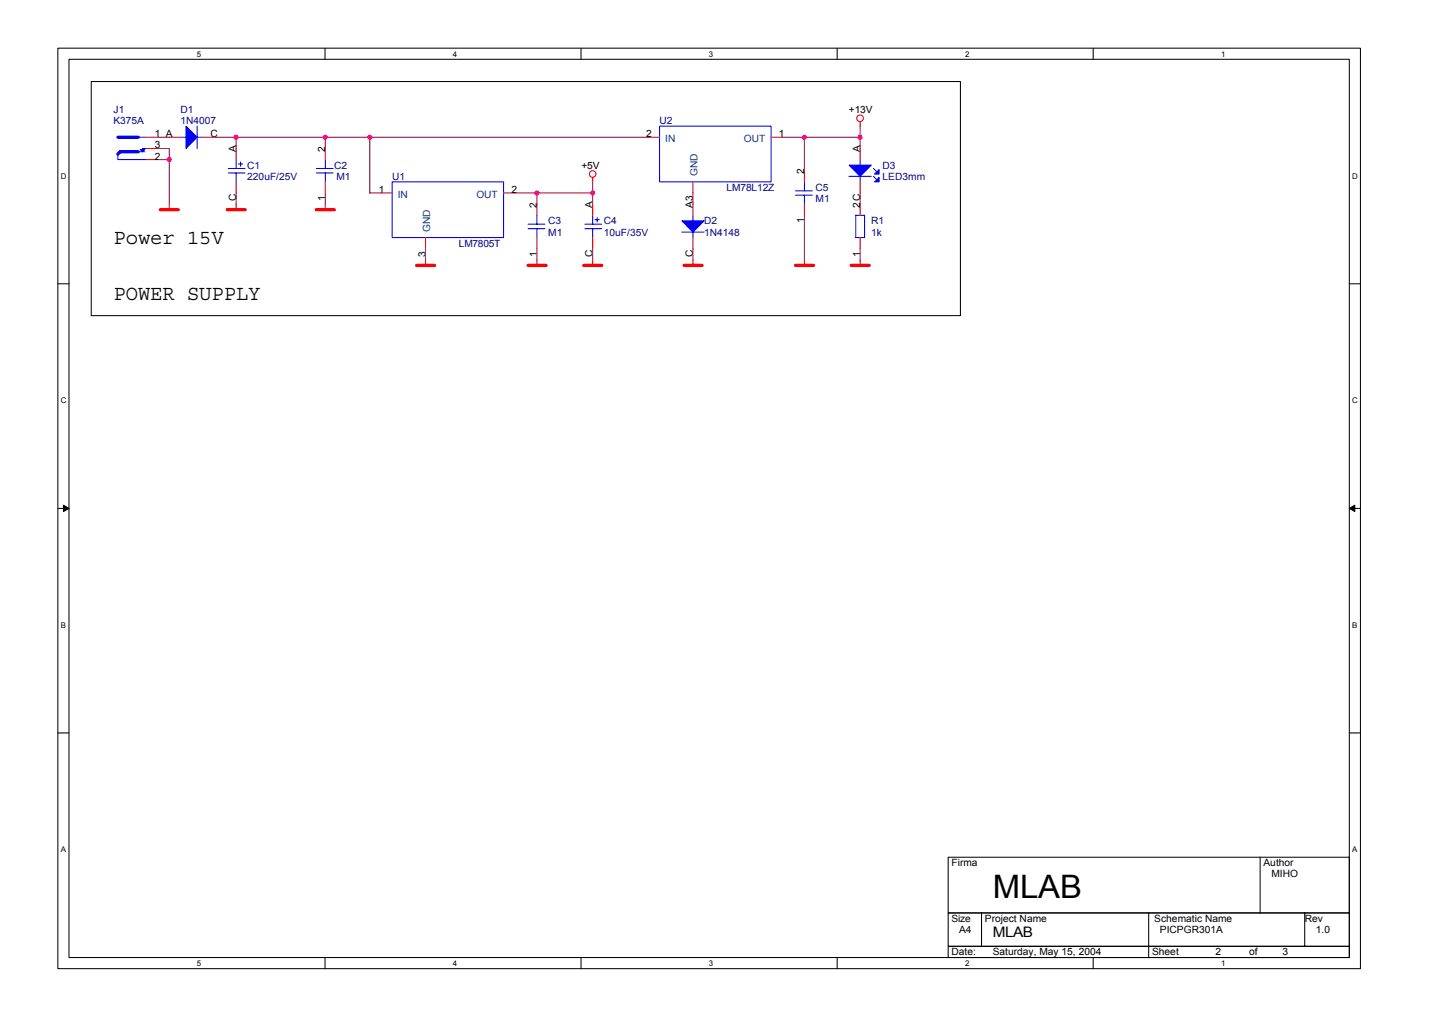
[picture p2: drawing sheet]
<svg xmlns="http://www.w3.org/2000/svg" width="297mm" height="210mm" viewBox="0 0 297 210" stroke-linecap="round" stroke-linejoin="round" font-family="sans-serif">
<path d="M12 10h270.2v190.9h-270.2zM14.3 12.3h265.6v186.3h-265.6z" fill="none" stroke="#000" stroke-width=".21"/>
<g fill="#fff">
<path d="M40.9 10.2h.9v1.9h-.9z"/>
<path d="M40.9 198.9h.9v1.8h-.9z"/>
</g>
<path d="M67.4 10v2.3M67.4 198.6v2.3" fill="none" stroke="#000" stroke-width=".21"/>
<g fill="#fff">
<path d="M94 10.2h.9v1.9h-.9z"/>
<path d="M94 198.9h.9v1.8h-.9z"/>
</g>
<path d="M120.5 10v2.3M120.5 198.6v2.3" fill="none" stroke="#000" stroke-width=".21"/>
<g fill="#fff">
<path d="M147.1 10.2h.9v1.9h-.9z"/>
<path d="M147.1 198.9h.9v1.8h-.9z"/>
</g>
<path d="M173.7 10v2.3M173.7 198.6v2.3" fill="none" stroke="#000" stroke-width=".21"/>
<g fill="#fff">
<path d="M200.2 10.2h.9v1.9h-.9z"/>
<path d="M200.2 198.9h.9v1.8h-.9z"/>
</g>
<path d="M226.8 10v2.3M226.8 198.6v2.3" fill="none" stroke="#000" stroke-width=".21"/>
<g fill="#fff">
<path d="M253.3 10.2h.9v1.9h-.9z"/>
<path d="M253.3 198.9h.9v1.8h-.9z"/>
<path d="M12.6 35.6h1.2v1.8h-1.2z"/>
<path d="M280.5 35.6h1.2v1.8h-1.2z"/>
<path d="M12.6 82.1h1.2v1.9h-1.2z"/>
<path d="M280.5 82.1h1.2v1.9h-1.2z"/>
</g>
<path d="M12 58.9h2.3M279.9 58.9h2.3" fill="none" stroke="#000" stroke-width=".21"/>
<g fill="#fff">
<path d="M12.6 128.7h1.1v1.9h-1.1z"/>
<path d="M280.5 128.7h1.1v1.9h-1.1z"/>
</g>
<path d="M12 105.5h2.3M279.9 105.5h2.3" fill="none" stroke="#000" stroke-width=".21"/>
<g fill="#000" stroke="#000" stroke-width=".21">
<path d="M13.2 104.8l1.1 .7-1.1 .6z" fill-rule="evenodd"/>
<path d="M279.9 105.5l1.1-.7v1.3z" fill-rule="evenodd"/>
</g>
<g fill="#fff">
<path d="M12.6 175.3h1.1v1.8h-1.1z"/>
<path d="M280.5 175.3h1.1v1.8h-1.1z"/>
</g>
<path d="M18.9 16.9h180.3v48.6h-180.3zM12 152h2.3M279.9 152h2.3M196.7 177.8h83.2v11.6h-83.2zM261.4 177.8v11.6M196.7 189.4h83.2v6.9h-83.2zM196.7 196.3h83.2v2.3h-83.2zM203.6 189.4v6.9M238.3 189.4v9.2M270.6 189.4v6.9" fill="none" stroke="#000" stroke-width=".21"/>
<g fill="none" stroke="#f00" stroke-width=".21">
<path d="M30.5 28.5h2.3M30.5 33.1h2.3M30.5 30.8h2.3M35.1 28.5h2.3M42 28.5h2.4M49 30.8v2.3M49 37.7v2.3M67.5 30.8v2.3M67.5 37.7v2.3M122.9 36.8v.9M134.5 28.5h2.3M143.7 37.7v2.3"/>
<path d="M159.9 28.5h2.3M166.9 35.4v2.3M178.4 25.2v1M178.4 30.8v2.3M178.4 37.7v2.3M35.1 42.4v1.1M49 42.4v1.1M67.5 42.4v1.1M79 40h2.3M88.3 49.3v2.3M88.3 53.9v1.2M104.5 40h2.3"/>
<path d="M111.4 42.4v2.3M111.4 49.3v2.3M111.4 53.9v1.2M122.9 42.4v2.3M122.9 49.3v2.3M122.9 53.9v1.2M143.7 42.4v2.3M143.7 49.3v2.3M143.7 53.9v1.2M166.9 42.4v2.3M166.9 53.9v1.2M178.4 42.4v2.3"/>
<path d="M178.4 49.3v2.3M178.4 53.9v1.2"/>
<circle cx="122.9" cy="36.1" r=".68"/>
<circle cx="178.4" cy="24.5" r=".69"/>
</g>
<path d="M33.3 43.5h3.7M47.1 43.5h3.7M65.6 43.5h3.7M86.4 55.1h3.7M109.5 55.1h3.8M121.1 55.1h3.7M141.9 55.1h3.7M165 55.1h3.7M176.6 55.1h3.7" fill="none" stroke="#f00" stroke-width=".68"/>
<g fill="none" stroke="#00f" stroke-width=".21">
<path d="M24.5 31.9v1.2h6M28.6 31.5h1.5M28.9 28.5h1.6M29.6 30.8h.9M29.6 30.8v.4M37.4 28.5h1.2M40.9 26.2v4.6M40.9 28.5h1.2M47.3 34.9h3.5M47.3 35.9h3.5M49 33.1v1.9M49 35.9v1.8"/>
<path d="M49.4 34h1M49.9 33.6v.9M65.6 34.9h3.5M65.6 35.9h3.5M67.5 33.1v1.8M67.5 35.9v1.8M81.3 37.7h23.2v11.6h-23.2zM136.8 26.2h23.1v11.5h-23.1zM165 39.6h3.5M166.9 37.7v1.9M176.1 36.6h4.6M178.4 33.1v1.2"/>
<path d="M178.4 36.6v1.1M181.2 36.6l.7 .7M181.2 34.9l.7 .8M109.5 47.4h3.5M109.5 46.5h3.5M111.4 44.6v1.9M111.4 47.4v1.9M121.3 47.4h3.5M121.3 46.5h3.5M122.9 44.7v1.8M122.9 47.4v1.9M123.4 45.6h.9"/>
<path d="M123.9 45.1v1M141.4 48.1h4.6M143.7 44.7v1.1M143.7 48.1v1.2M165 40.5h3.5M166.9 40.5v1.9M177.5 49.3h1.8v-4.7l-1.8 .1v4.6"/>
</g>
<g fill="#00f" stroke="#00f" stroke-width=".21">
<path d="M38.6 26.2l2.3 2.3-2.3 2.3z" fill-rule="evenodd"/>
<path d="M141.4 45.8h4.6l-2.3 2.3z" fill-rule="evenodd"/>
<path d="M29.1 31h.9l-.4 .5z" fill-rule="evenodd"/>
<path d="M176.1 34.2h4.6l-2.3 2.4z" fill-rule="evenodd"/>
<path d="M181.4 36.1l1-.9v.9z" fill-rule="evenodd"/>
<path d="M181.4 37.7l1-.9v.9z" fill-rule="evenodd"/>
</g>
<path d="M24.5 28.5h4.2M28.7 31.5h-3.8l-.5 .5" fill="none" stroke="#00f" stroke-width=".68"/>
<g fill="none" stroke="#800040" stroke-width=".21">
<path d="M32.8 28.5h2.3M32.8 30.8h2.3M32.8 33.1h2.3M35.1 30.8v11.6M44.4 28.5h90.1M49 28.5v2.3M67.5 28.5v2.3M76.7 28.5v11.5h2.4M122.9 37.7v4.7M162.2 28.5h16.2M166.9 28.5v6.9M178.4 26.2v4.6"/>
<path d="M49 40v2.4M67.5 40v2.4M88.3 51.6v2.3M106.8 40h16.2M111.4 40v2.4M111.4 51.6v2.3M122.9 51.6v2.3M143.7 40v2.4M143.7 51.6v2.3M166.9 44.7v9.2M178.4 40v2.4M178.4 51.6v2.3"/>
</g>
<g fill="#f0f" stroke="#f0f" stroke-width=".21">
<circle cx="178.4" cy="28.5" r=".45"/>
<circle cx="166.8" cy="28.5" r=".45"/>
<circle cx="35.1" cy="33.1" r=".46"/>
<circle cx="122.9" cy="40" r=".44"/>
<circle cx="76.7" cy="28.5" r=".44"/>
<circle cx="67.5" cy="28.5" r=".44"/>
<circle cx="49" cy="28.5" r=".45"/>
<circle cx="111.4" cy="40" r=".44"/>
</g>
<text font-size="6.7" x="205.9" y="186.2">MLAB</text>
<g font-size="4.4">
<text x="23.6" y="50.6">Power 15V</text>
<text x="23.6" y="62.2">POWER SUPPLY</text>
</g>
<text font-size="3" x="205.9" y="194.4">MLAB</text>
<g font-size="2.1" fill="#000080">
<text x="23.6" y="23.4">J1</text>
<text x="37.4" y="23.4">D1</text>
<text x="23.6" y="25.7">K375A</text>
<text x="37.4" y="25.7">1N4007</text>
<text x="136.8" y="25.7">U2</text>
<text x="51.3" y="35">C1</text>
<text x="69.3" y="35">C2</text>
<text x="183" y="35">D3</text>
<text x="51.3" y="37.3">220uF/25V</text>
<text x="69.8" y="37.3">M1</text>
<text x="81.3" y="37.3">U1</text>
<text x="150.7" y="39.6">LM78L12Z</text>
<text x="169.2" y="39.6">C5</text>
<text x="169.2" y="41.9">M1</text>
<text x="183" y="37.3">LED3mm</text>
<text x="113.7" y="46.5">C3</text>
<text x="125.3" y="46.5">C4</text>
<text x="146" y="46.5">D2</text>
<text x="180.7" y="46.5">R1</text>
<text x="95.2" y="51.2">LM7805T</text>
<text x="113.7" y="48.9">M1</text>
<text x="125.3" y="48.9">10uF/35V</text>
<text x="146" y="48.9">1N4148</text>
<text x="180.7" y="48.9">1k</text>
</g>
<g font-size="2.1">
<text x="176.1" y="23.4">+13V</text>
<text x="32.1" y="28.4">1 A</text>
<text x="43.6" y="28.4">C</text>
<text x="134" y="28.4">2</text>
<text x="161.5" y="28.4">1</text>
<text x="32.1" y="33.1">2</text>
<text x="32.1" y="30.8">3</text>
<text x="49" y="31.5" transform="rotate(-90 49 31.5)">A</text>
<text x="67.5" y="31.5" transform="rotate(-90 67.5 31.5)">2</text>
<text x="120.6" y="35">+5V</text>
<text x="178.4" y="31.5" transform="rotate(-90 178.4 31.5)">A</text>
<text x="49" y="41.7" transform="rotate(-90 49 41.7)">C</text>
<text x="67.5" y="41.7" transform="rotate(-90 67.5 41.7)">1</text>
<text x="78.5" y="40">1</text>
<text x="106.1" y="40">2</text>
<text x="166.8" y="36.1" transform="rotate(-90 166.8 36.1)">2</text>
<text x="111.4" y="43.1" transform="rotate(-90 111.4 43.1)">2</text>
<text x="122.9" y="43.1" transform="rotate(-90 122.9 43.1)">A</text>
<text x="143.7" y="43.1" transform="rotate(-90 143.7 43.1)">A3</text>
<text x="166.8" y="46.3" transform="rotate(-90 166.8 46.3)">1</text>
<text x="178.4" y="43.1" transform="rotate(-90 178.4 43.1)">2C</text>
<text x="88.2" y="53.2" transform="rotate(-90 88.2 53.2)">3</text>
<text x="111.4" y="53.2" transform="rotate(-90 111.4 53.2)">1</text>
<text x="122.9" y="53.2" transform="rotate(-90 122.9 53.2)">C</text>
<text x="143.7" y="53.2" transform="rotate(-90 143.7 53.2)">C</text>
<text x="178.4" y="53.2" transform="rotate(-90 178.4 53.2)">1</text>
<text x="197.4" y="179.7">Firma</text>
<text x="262.1" y="179.7">Author</text>
<text x="263.7" y="182">MIHO</text>
<text x="197.4" y="191.2">Size</text>
<text x="204.3" y="191.2">Project Name</text>
<text x="239.4" y="191.2">Schematic Name</text>
<text x="270.6" y="191.2">Rev</text>
<text x="199" y="193.5">A4</text>
<text x="240.6" y="193.5">PICPGR301A</text>
<text x="272.9" y="193.5">1.0</text>
<text x="197.4" y="198.2">Date:</text>
<text x="205.9" y="198.2">Saturday, May 15, 2004</text>
<text x="239" y="198.2">Sheet</text>
<text x="252.2" y="198.2">2</text>
<text x="259.1" y="198.2">of</text>
<text x="266" y="198.2">3</text>
</g>
<g font-size="2.1" fill="#004080">
<text x="138" y="29.4">IN</text>
<text x="154.3" y="29.4">OUT</text>
<text x="82.5" y="41">IN</text>
<text x="98.8" y="41">OUT</text>
<text x="144.7" y="36.6" transform="rotate(-90 144.7 36.6)">GND</text>
<text x="89.2" y="48.1" transform="rotate(-90 89.2 48.1)">GND</text>
</g>
<g font-size="1.6">
<text x="40.9" y="11.7">5</text>
<text x="94" y="11.7">4</text>
<text x="147.1" y="11.7">3</text>
<text x="200.2" y="11.7">2</text>
<text x="253.3" y="11.7">1</text>
<text x="12.6" y="37.1">D</text>
<text x="280.5" y="37.1">D</text>
<text x="12.6" y="83.6">C</text>
<text x="280.5" y="83.6">C</text>
<text x="12.6" y="130.2">B</text>
<text x="280.5" y="130.2">B</text>
<text x="12.6" y="176.8">A</text>
<text x="280.5" y="176.8">A</text>
<text x="40.9" y="200.3">5</text>
<text x="94" y="200.3">4</text>
<text x="147.1" y="200.3">3</text>
<text x="200.2" y="200.3">2</text>
<text x="253.3" y="200.3">1</text>
</g>
</svg>
